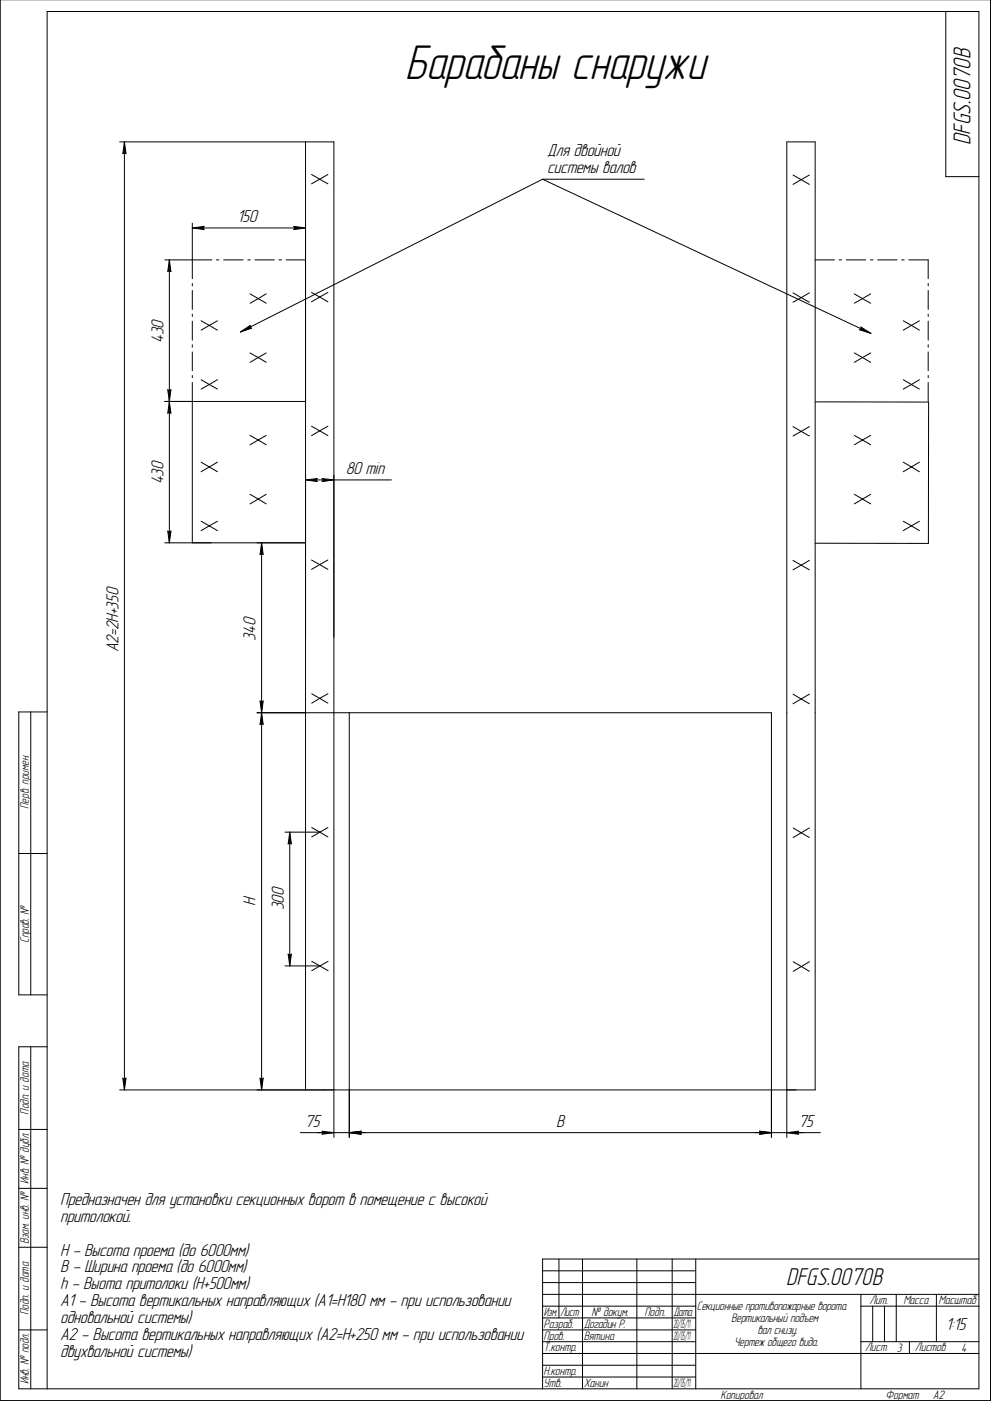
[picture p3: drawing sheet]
<svg xmlns="http://www.w3.org/2000/svg" width="420mm" height="594mm" viewBox="0 0 420 594" stroke-linecap="round" stroke-linejoin="round" font-family="sans-serif">
<g fill="none" stroke="#000" stroke-width=".42">
<path d="M0 0v593.9h420.1l-.1-593.9M401 4.9v70h14M50.7 60.2h90.9v422.1M52.7 60.2l.7 5-.7-.5-.6 .5zM52.7 60.2v402M129.5 60.2v402M132.1 74l3.5 2M135.6 76l3.4 1.9M135.6 76l-3.5 1.9M139 74l-3.4 2M230 76l-128.1 64.8M230 76l139.2 65.4"/>
<path d="M230 76h43.1M336.2 74.2l3.5 2M339.7 76.2l3.5 2M339.7 76.2l-3.5 2M343.2 74.2l-3.5 2M81.5 94.6v23.6M81.5 96.7l5-.7-.4 .7 .4 .6zM81.5 96.7h48M124.5 96l5 .7-5 .6 .6-.6zM69.8 110.2h20M71.8 110.2v120M71.8 110.2l.7 5-.7-.5-.7 .5z"/>
<path d="M91.8 110.2h1M94.8 110.2h8.2M105.1 110.2h1M108.1 110.2h8.2M118.3 110.2h1.1M121.3 110.2h8.2M345.6 110.2h8.2M355.8 110.2h1M358.8 110.2h8.2M369.1 110.2h1M372.1 110.2h8.2M382.3 110.2h1.1"/>
<path d="M385.3 110.2h8.2v8M81.5 120.2v1M81.5 123.2v8M81.5 133.2v1M81.5 136.2v8M85.3 136l3.4 2M88.7 138l3.5 2M88.7 138l-3.4 2M92.2 136l-3.5 2M106 124.6l3.5 2M109.5 126.6l3.4 2M109.5 126.6l-3.5 2"/>
<path d="M112.9 124.6l-3.4 2M132.1 124l3.5 2M135.6 126l3.4 2M135.6 126l-3.5 2M139 124l-3.4 2M336.2 124.2l3.5 2M339.7 126.2l3.5 2M339.7 126.2l-3.5 2M343.2 124.2l-3.5 2M362.2 124.6l3.5 2M365 138.7l4.2 2.7-4.8-1.6 .8-.4zM365.7 126.6l-3.5 2"/>
<path d="M365.7 126.6l3.4 2M369.1 124.6l-3.4 2M382.9 136l3.5 2M386.4 138l-3.5 2M386.4 138l3.4 2M389.8 136l-3.4 2M393.5 120.2v1M393.5 123.2v8M393.5 133.2v1M393.5 136.2v8M81.5 146.2v1M81.5 149.2v8"/>
<path d="M81.5 159.2v1M101.9 140.8l4.2-2.8-.2 .7 .8 .5zM106 149.7l3.5 1.9M109.5 151.6l3.4 2M109.5 151.6l-3.5 2M112.9 149.7l-3.4 1.9M362.2 149.7l3.5 1.9M365.7 151.6l-3.5 2M365.7 151.6l3.4 2M369.1 149.7l-3.4 1.9M393.5 146.2v1M393.5 149.2v8"/>
<path d="M393.5 159.2v1M69.8 170.2h59.7M71.1 165.2l.7 .5 .7-.5-1.4 10 .7-.5 .7 .5zM81.5 162.2v68M85.3 161l3.4 2M88.7 163l3.5 2M88.7 163l-3.4 2M92.2 161l-3.5 2M345.7 170.4l48 .1-.1 59.9-48-.1M382.9 161l3.5 2M386.4 163l-3.5 2M386.4 163l3.4 2"/>
<path d="M389.8 161l-3.4 2M393.5 162.2v8M85.3 196l6.9 4M92.2 196l-6.9 4M106 184.6l3.5 2M109.5 186.6l3.4 2M109.5 186.6l-3.5 2M112.9 184.6l-3.4 2M132.1 180.7l3.5 2M135.6 182.7l3.4 2M135.6 182.7l-3.5 2M139 180.7l-3.4 2"/>
<path d="M336.2 180.9l3.5 2M339.7 182.9l3.5 2M339.7 182.9l-3.5 2M343.2 180.9l-3.5 2M362.2 184.6l3.5 2M365.7 186.6l-3.5 2M365.7 186.6l3.4 2M369.1 184.6l-3.4 2M382.9 196l3.5 2M386.4 198l-3.5 2M386.4 198l3.4 2M389.8 196l-3.4 2"/>
<path d="M106 209.6l3.5 2M109.5 211.6l3.4 2.1M109.5 211.6l-3.5 2.1M112.9 209.6l-3.4 2M129.5 203.5l5-.6-.5 .6 .5 .7zM129.5 203.5h36.4M136.6 202.9l5 .6-5 .7 .5-.7zM362.2 209.6l6.9 4.1M369.1 209.6l-6.9 4.1M69.8 230.2h59.7M71.1 225.2l.7 .5 .7-.5-.7 5zM85.3 221l3.4 2"/>
<path d="M88.7 223l3.5 2M88.7 223l-3.4 2M92.2 221l-3.5 2M110.9 230.2v232M110.9 230.2l.7 5-.7-.5-.7 .5zM132.1 237.5l3.5 1.9M135.6 239.4l3.4 2M135.6 239.4l-3.5 2M139 237.5l-3.4 1.9M336.2 237.6l3.5 2.1M339.7 239.7l3.5 1.9M339.7 239.7l-3.5 1.9"/>
<path d="M343.2 237.6l-3.5 2.1M382.9 221l3.5 2M386.4 223l-3.5 2M386.4 223l3.4 2M389.8 221l-3.4 2M110.2 297.2l.7 .5 .7-.5-1.4 10 .7-.5 .7 .5zM132.2 294.2l3.4 1.9M135.6 296.1l3.4 2.1M135.6 296.1l-3.4 2.1M139 294.2l-3.4 1.9M336.2 294.4l7 4M343.2 294.4l-7 4"/>
<path d="M13 301.9v120M20 301.9h-12v120h12M109 302.2h218.1v180.1M148.1 302.2v180.1M120.8 352.9h14.8M122.9 352.9l.6 5-.6-.5-.7 .5zM122.9 352.9v56.7M132.2 350.9l3.4 2M135.6 352.9l3.4 2M135.6 352.9l-3.4 2M139 350.9l-3.4 2M336.3 351.1l3.4 2"/>
<path d="M339.7 353.1l3.5 2M339.7 353.1l-3.4 2M343.2 351.1l-3.5 2M8 361.9h12M120.8 409.6h14.8M122.2 404.6l.7 .5 .6-.5-.6 5zM132.2 407.6l3.4 2M135.6 409.6l3.5 2M135.6 409.6l-3.4 2M139.1 407.6l-3.5 2M336.3 407.8l3.5 2M339.8 409.8l3.4 2.1"/>
<path d="M339.8 409.8l-3.5 2.1M343.2 407.8l-3.4 2M13 443.9v145M20 443.9h-12v145h407v-584h-395v584M52.1 457.2l.6 .5 .7-.5-.7 5zM110.2 457.2l.7 .5 .7-.5-.7 5zM8 478.9h12M50.7 462.2h294.9v-402h-12v422.1M136.6 479.7l5 .6-5 .7 .5-.7zM322.1 479.7l5 .6-5 .7 .5-.7zM127.3 480.3h220.5M148.1 480.3l5-.6-.5 .6 .5 .7z"/>
<path d="M333.6 480.3l5-.6-.5 .6 .5 .7zM8 503.9h12M8 528.9h12M230 538.9h65M237 533.9v25M247 533.9v55M270 533.9v55M285 533.9v55M295 533.9v55M415 533.9h-185v55M230 543.9h65M230 548.9h185"/>
<path d="M230 553.9h65M230 558.9h65M365 548.9v40M365 553.9h50M370 553.9v15M375 553.9v15M380 548.9v20M397 548.9v20M8 563.9h12M230 563.9h65M230 568.9h65M230 573.9h185"/>
<path d="M230 578.9h65M365 568.9h50M385.6 568.9v5M230 583.9h65"/>
</g>
<g fill="#000">
<path d="M52.2 60.8h.5v4.4h-.5zM52.7 60.3h.7v4.9h-.7zM81.5 96.7h5v.6h-5zM82.2 96.1h4.3v.6h-4.3zM124.6 96.7h4.9v.6h-4.9zM124.6 96.1h4.3v.6h-4.3zM71.2 110.9h.6v4.3h-.6zM71.8 110.3h.7v4.9h-.7zM102.1 138.8h4.6v2h-4.6zM102.2 138.1h3.9v2.6h-3.9zM364.4 139.5h4.7v1.9h-4.7zM365.1 138.7h4v2.7h-4z"/>
<path d="M71.2 170.9h.6v4.3h-.6zM71.2 165.3h.6v4.3h-.6zM71.8 170.3h.7v4.9h-.7zM71.8 165.3h.7v4.9h-.7zM129.5 203.5h5v.7h-5zM130.3 203h4.2v.5h-4.2zM136.7 203.5h4.9v.7h-4.9zM136.7 203h4.2v.5h-4.2zM71.2 225.3h.6v4.3h-.6zM71.8 225.3h.7v4.9h-.7zM110.3 230.9h.6v4.3h-.6zM110.9 230.3h.7v4.9h-.7z"/>
<path d="M110.3 302.9h.6v4.3h-.6zM110.3 297.3h.6v4.3h-.6zM110.9 302.3h.7v4.9h-.7zM110.9 297.3h.7v4.9h-.7zM122.3 353.5h.6v4.4h-.6zM122.9 352.9h.6v5h-.6zM122.3 404.7h.6v4.3h-.6zM122.9 404.7h.6v4.9h-.6zM52.2 457.3h.5v4.3h-.5zM52.7 457.3h.7v4.9h-.7zM110.3 457.3h.6v4.3h-.6zM110.9 457.3h.7v4.9h-.7z"/>
<path d="M136.7 479.8h4.2v.5h-4.2zM136.7 480.3h4.9v.7h-4.9zM148.1 480.3h5v.7h-5zM148.8 479.8h4.3v.5h-4.3zM322.2 480.3h4.9v.7h-4.9zM322.2 479.8h4.2v.5h-4.2zM333.6 480.3h5v.7h-5zM334.3 479.8h4.3v.5h-4.3z"/>
</g>
<text font-size="21.4" x="171.6" y="33.7">Барабаны снаружи</text>
<g font-size="10.7">
<text x="411.5" y="61.5" transform="rotate(-90 411.5 61.5)">DFGS.007ОВ</text>
<text x="333.3" y="544.9">DFGS.007ОВ</text>
</g>
<g font-size="7.6">
<text x="232" y="66.3">Для двойной</text>
<text x="232" y="73.4">системы валов</text>
<text x="100.6" y="94.1">150</text>
<text x="69.3" y="145.3" transform="rotate(-90 69.3 145.3)">430</text>
<text x="146.6" y="201">80 min</text>
<text x="69.3" y="205.4" transform="rotate(-90 69.3 205.4)">430</text>
<text x="108.4" y="271.7" transform="rotate(-90 108.4 271.7)">340</text>
<text x="50.2" y="276.6" transform="rotate(-90 50.2 276.6)">A2=2H+350</text>
<text x="108.4" y="384.4" transform="rotate(-90 108.4 384.4)">H</text>
<text x="120.3" y="386.1" transform="rotate(-90 120.3 386.1)">300</text>
<text x="129.3" y="477.7">75</text>
<text x="235.8" y="477.7">B</text>
<text x="338.5" y="477.7">75</text>
<text x="25.5" y="511">Предназначен для установки секционных ворот в помещение с высокой</text>
<text x="25.5" y="518.2">притолокой.</text>
<text x="25.5" y="532.4">H - Высота проема (до 6000мм)</text>
<text x="25.5" y="539.6">B - Ширина проема (до 6000мм)</text>
<text x="25.5" y="546.7">h - Выота притолоки (H+500мм)</text>
<text x="25.5" y="553.9">А1 - Высота вертикальных направляющих (A1=H180 мм - при использовании</text>
<text x="25.5" y="561">одновальной системы)</text>
<text x="401" y="563.9">1:15</text>
<text x="25.5" y="568.2">А2 - Высота вертикальных направляющих (A2=H+250 мм - при использовании</text>
<text x="25.5" y="575.3">двухвальной системы)</text>
</g>
<g font-size="5.3">
<text x="12.2" y="343" transform="rotate(-90 12.2 343)">Перв. примен.</text>
<text x="12.2" y="399.9" transform="rotate(-90 12.2 399.9)">Справ. №</text>
<text x="12.2" y="472.7" transform="rotate(-90 12.2 472.7)">Подп. и дата</text>
<text x="12.2" y="502" transform="rotate(-90 12.2 502)">Инв. № дубл.</text>
<text x="12.2" y="527.6" transform="rotate(-90 12.2 527.6)">Взам. инв. №</text>
<text x="12.2" y="557.7" transform="rotate(-90 12.2 557.7)">Подп. и дата</text>
<text x="295.5" y="555.6">Секционные противопожарные ворота.</text>
<text x="368.6" y="553.1">Лит.</text>
<text x="383" y="553.1">Масса</text>
<text x="397.8" y="553.1">Масштаб</text>
<text x="230.5" y="563.1">Разраб.</text>
<text x="230.5" y="558.1">Изм.</text>
<text x="237.5" y="558.1">Лист</text>
<text x="247.5" y="563.1">Догадин Р.</text>
<text x="250.8" y="558.1">№ докум.</text>
<text x="273.2" y="558.1">Подп.</text>
<text x="285.5" y="558.1">Дата</text>
<text x="310" y="560.6">Вертикальный подъем</text>
<text x="230.5" y="568.1">Пров.</text>
<text x="247.5" y="568.1">Вятина</text>
<text x="321.1" y="565.6">вал снизу.</text>
<text x="230.5" y="573.1">Т.контр.</text>
<text x="311.3" y="570.6">Чертеж общего вида.</text>
<text x="366.8" y="573.1">Лист</text>
<text x="380.2" y="573.2">3</text>
<text x="387.9" y="573.1">Листов</text>
<text x="407.5" y="573.2">4</text>
<text x="12.2" y="587.1" transform="rotate(-90 12.2 587.1)">Инв. № подл.</text>
<text x="230.5" y="583.1">Н.контр.</text>
<text x="230.5" y="588.1">Утв.</text>
<text x="247.5" y="588.2">Ханин</text>
<text x="305.5" y="593.1">Копировал</text>
<text x="375.5" y="593.1">Формат</text>
<text x="395.5" y="593.1">A2</text>
</g>
<g font-size="5.2">
<text x="285.5" y="563.1">20/05/11</text>
<text x="285.5" y="568.1">20/05/11</text>
<text x="285.5" y="588.2">20/05/11</text>
</g>
</svg>
